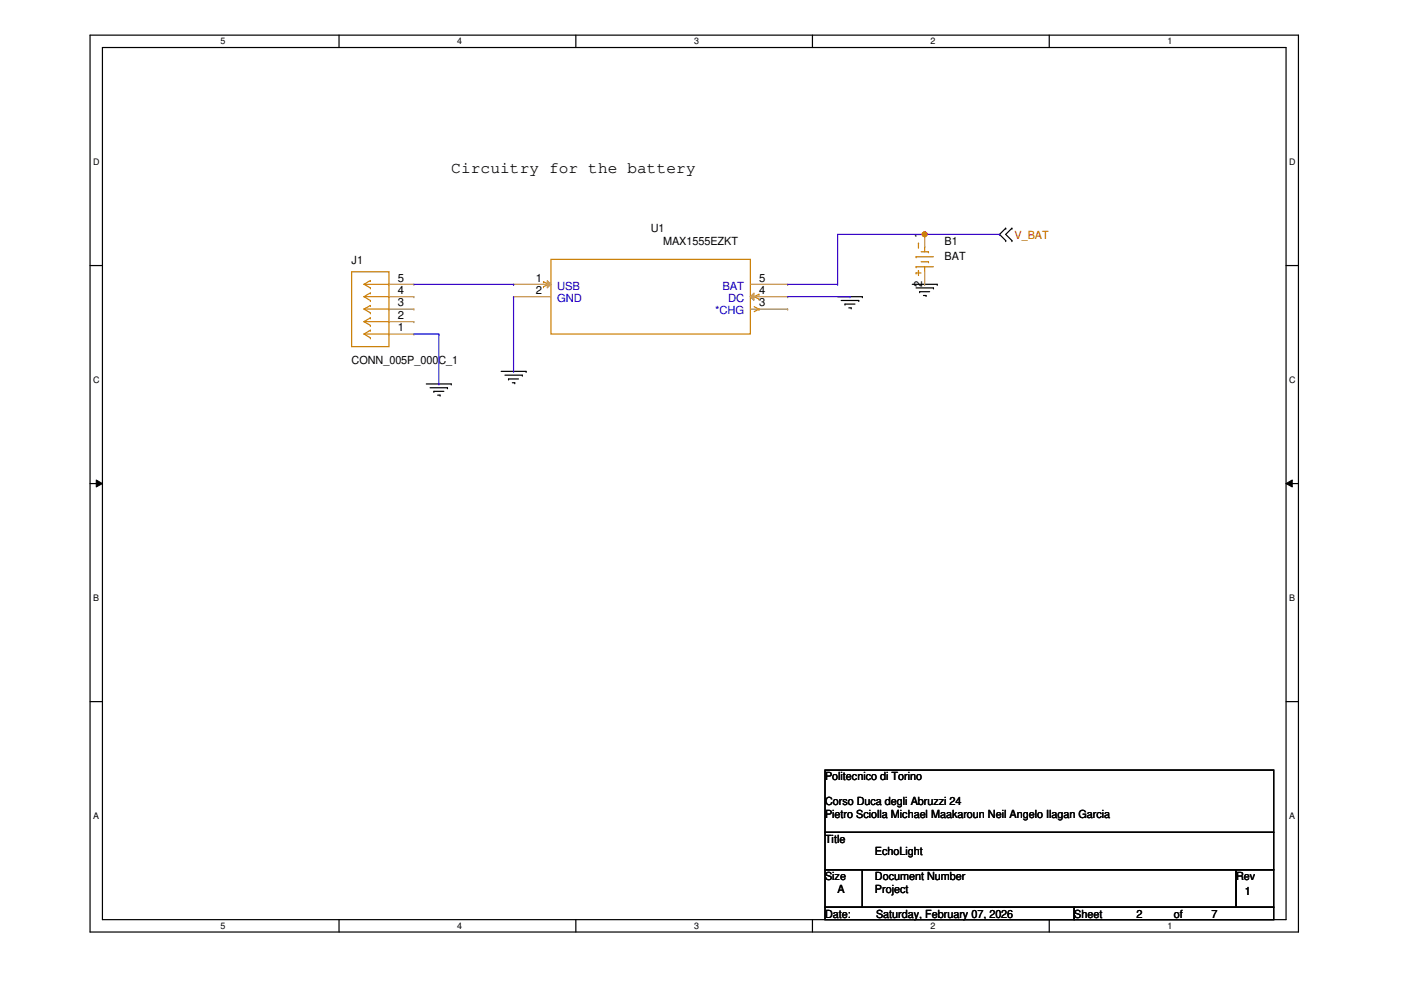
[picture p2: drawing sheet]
<svg xmlns="http://www.w3.org/2000/svg" width="297mm" height="210mm" viewBox="0 0 297 210" stroke-linecap="round" stroke-linejoin="round" font-family="sans-serif">
<path d="M19.1 7.5h256.2v190.1h-256.2zM21.7 10.1h251v184.9h-251z" fill="none" stroke="#000" stroke-width=".25"/>
<g fill="#fff">
<path d="M46.8 7.7h1v2.1h-1z"/>
<path d="M46.8 195.2h1v2.2h-1z"/>
</g>
<path d="M71.9 7.5v2.6M71.9 195v2.6" fill="none" stroke="#000" stroke-width=".25"/>
<g fill="#fff">
<path d="M96.9 7.7h1.1v2.1h-1.1z"/>
<path d="M96.9 195.2h1.1v2.2h-1.1z"/>
</g>
<path d="M122.1 7.5v2.6M122.1 195v2.6" fill="none" stroke="#000" stroke-width=".25"/>
<g fill="#fff">
<path d="M147.2 7.7h1v2.1h-1z"/>
<path d="M147.2 195.2h1v2.2h-1z"/>
</g>
<path d="M172.3 7.5v2.6M172.3 195v2.6" fill="none" stroke="#000" stroke-width=".25"/>
<g fill="#fff">
<path d="M197.3 7.7h1v2.1h-1z"/>
<path d="M197.3 195.2h1v2.2h-1z"/>
</g>
<path d="M222.5 7.5v2.6M222.5 195v2.6" fill="none" stroke="#000" stroke-width=".25"/>
<g fill="#fff">
<path d="M247.5 7.7h1v2.1h-1z"/>
<path d="M247.5 195.2h1v2.2h-1z"/>
<path d="M19.8 33.2h1.3v2.1h-1.3z"/>
<path d="M273.3 33.2h1.4v2.1h-1.4z"/>
<path d="M19.8 79.4h1.3v2.1h-1.3z"/>
<path d="M273.3 79.4h1.4v2.1h-1.4z"/>
</g>
<path d="M19.1 56.3h2.6M272.7 56.3h2.6" fill="none" stroke="#000" stroke-width=".25"/>
<g fill="#fff">
<path d="M19.8 125.6h1.2v2.2h-1.2z"/>
<path d="M273.3 125.6h1.3v2.2h-1.3z"/>
</g>
<path d="M19.1 102.5h2.6M272.7 102.5h2.6" fill="none" stroke="#000" stroke-width=".25"/>
<path d="M20.4 101.8l1.3 .7-1.3 .8zM272.7 102.5l1.3-.7v1.5z" fill="#000"/>
<path d="M20.4 101.8l1.3 .7-1.3 .8zM272.7 102.5l1.3-.7v1.5z" fill="none" stroke="#000" stroke-width=".21"/>
<g fill="#fff">
<path d="M19.8 171.9h1.2v2.1h-1.2z"/>
<path d="M273.3 171.9h1.3v2.1h-1.3z"/>
</g>
<g fill="none" stroke="#000" stroke-width=".25">
<path d="M213.2 48.4h.1M213.2 51h.1M213.2 48.4l-1.3 1.3 1.3 1.3M214.5 51h.1M214.5 48.4h.1M214.5 48.4l-1.3 1.3 1.3 1.3M106.3 78.7h5.2M107.1 79.5h3.6M110.7 79.5h.1M111.5 78.7h.1M177.6 62.9h5.2M178.4 63.7h3.7"/>
<path d="M179.2 64.5h.1M179.2 64.5h2.1M180 65.3h.5M180.5 65.3h.1M182.1 63.7h.1M182.8 62.9h.1M193.4 60.3h5.3M194.2 61h3.7M195 61.8h.1M195 61.8h2.1M195.8 62.7h.5M196.3 62.7h.1"/>
<path d="M197.9 61h.1M198.7 60.3h.1M90.4 81.4h5.3M91.2 82.2h3.7M92 83h.1M92 83h2.1M92.8 83.8h.5M93.3 83.8h.1M94.9 82.2h.1M95.7 81.4h.1M107.8 80.3h.1M107.8 80.3h2.1"/>
<path d="M108.6 81.2h.5M109.1 81.2h.1M19.1 148.8h2.6M272.7 148.8h2.6M174.9 163.3h95.1v13.2h-95.1zM174.9 176.5h95.1v7.9h-95.1zM174.9 184.4h7.9v8h-7.9zM174.9 192.4h52.9v2.6h-52.9zM182.8 184.4h79.3v8h-79.3zM227.8 192.4h42.2v2.6h-42.2zM262.1 184.4h7.9v8h-7.9z"/>
</g>
<g fill="none" stroke="#cc8006" stroke-width=".25">
<path d="M74.5 57.6h8v15.9h-8zM78.5 59.5h.1M78.5 59.5l-1.3 .8M115.2 59.7h.1M115.2 59.7l1.1 .6-1.1 .5M116.8 55h42.3v15.8h-42.3zM77.2 70.8h5.3M77.2 68.2h5.3M77.2 65.5h5.3M77.2 62.9h5.3M77.2 60.3h5.3M77.2 70.8l1.3 .8"/>
<path d="M77.2 68.2l1.3 .8M77.2 65.5l1.3 .8M77.2 62.9l1.3 .8M77.2 60.3l1.3 .7M78.5 71.6h.1M78.5 69h.1M78.5 66.3h.1M78.5 63.7h.1M78.5 61h.1M78.5 70h.1M78.5 67.4h.1M78.5 64.8h.1"/>
<path d="M78.5 62.1h.1M78.5 70l-1.3 .8M78.5 67.4l-1.3 .8M78.5 64.8l-1.3 .7M78.5 62.1l-1.3 .8M82.5 70.8h.1M82.5 68.2h.1M82.5 65.5h.1M82.5 62.9h.1M82.5 60.3h.1M115.2 60.8h.1M159.9 65l1 .5"/>
<path d="M160.9 65.5h.1M160.9 62.4h.1M160.9 63.4h.1M160.9 65.5l-1 .6M160.9 62.4l-1 .5 1 .5"/>
</g>
<path d="M82.5 70.8h5.3M82.5 68.2h5.3M82.5 65.5h5.3M82.5 62.9h5.3M82.5 60.3h5.3M87.8 70.8h.1M87.8 68.2h.1M87.8 65.5h.1M87.8 62.9h.1M87.8 60.3h.1" fill="none" stroke="#a84" stroke-width=".25"/>
<path d="M116 59.5l.8 .8-.8 .7z" fill="#a84"/>
<path d="M116 59.5l.8 .8-.8 .7zM108.9 60.3h.1M108.9 62.9h.1M108.9 60.3h7.9M108.9 62.9h7.9M159.1 65.5h7.9M167 65.5h.1" fill="none" stroke="#a84" stroke-width=".25"/>
<path d="M159.1 62.9l.8-.8v1.6z" fill="#a84"/>
<path d="M196 49.7h.1M196 49.7v2.6M196 57.6v2.7M159.1 62.9l.8-.8v1.6zM159.1 62.9h7.9M159.1 60.3h7.9M167 62.9h.1M167 60.3h.1M196 60.3h.1" fill="none" stroke="#a84" stroke-width=".25"/>
<g fill="none" stroke="#cc8006" stroke-width=".25">
<path d="M194.2 57.9h.1M194.2 56.6h.1M194.2 54.4h.1M194.2 57.9h1.1M194.2 56.6h3.7M194.2 54.4h3.7M194.7 57.4h.1M194.7 51.6h.1M194.7 51.6v1M194.7 57.4v1M195.3 53.4h1.6M195.3 55.5h1.6"/>
<path d="M196 52.3h.1M196 56.6h.1M196 52.3v1.1M196 56.6v1M196.9 53.4h.1M196.9 55.5h.1"/>
</g>
<path d="M177.6 49.7h.1M177.6 49.7v10.6M177.6 49.7h18.4M196 49.7h.1M108.9 78.7h.1M108.9 62.9v15.8M167 60.3h10.6M177.6 60.3h.1" fill="none" stroke="#4200ff" stroke-width=".25"/>
<circle cx="196.1" cy="49.7" r=".5" fill="#f00"/>
<circle cx="196.1" cy="49.7" r=".5" fill="none" stroke="#f00" stroke-width=".25"/>
<path d="M196 49.7h15.9M211.9 49.7h.1M87.8 70.8h5.2M87.8 60.3h21.1M93 70.8h.1M93 70.8v10.6M108.9 60.3h.1M167 62.9h13.2M180.2 62.9h.1M93 81.4h.1" fill="none" stroke="#4200ff" stroke-width=".25"/>
<circle cx="196.1" cy="49.7" r=".5" fill="#f00"/>
<circle cx="196.1" cy="49.7" r=".5" fill="none" stroke="#f00" stroke-width=".25"/>
<text font-size="3.4" x="95.7" y="36.6">Circuitry for the battery</text>
<g font-size="2.4">
<text x="138" y="49.3">U1</text>
<text x="140.6" y="51.9">MAX1555EZKT</text>
<text x="195.5" y="50.5" transform="rotate(-90 195.5 50.5)">1</text>
<text x="200.3" y="51.9">B1</text>
<text x="74.5" y="55.9">J1</text>
<text x="84.3" y="59.7">5</text>
<text x="113.6" y="59.7">1</text>
<text x="161" y="59.7">5</text>
<text x="200.3" y="55.1">BAT</text>
<text x="84.3" y="65">3</text>
<text x="84.3" y="62.4">4</text>
<text x="113.6" y="62.4">2</text>
<text x="161" y="65">3</text>
<text x="161" y="62.4">4</text>
<text x="195.5" y="60.8" transform="rotate(-90 195.5 60.8)">2</text>
<text x="84.3" y="70.3">1</text>
<text x="84.3" y="67.6">2</text>
<text x="74.5" y="77.3">CONN_005P_000C_1</text>
<text x="174.9" y="165.5">Politecnico di Torino</text>
<text x="174.9" y="170.8">Corso Duca degli Abruzzi 24</text>
<text x="174.9" y="173.4">Pietro Sciolla Michael Maakaroun Neil Angelo Ilagan Garcia</text>
<text x="174.9" y="178.7">Title</text>
<text x="185.5" y="181.4">EchoLight</text>
<text x="174.9" y="186.6">Size</text>
<text x="177.6" y="189.3">A</text>
<text x="185.5" y="186.6">Document Number</text>
<text x="185.5" y="189.3">Project</text>
<text x="262.1" y="186.6">Rev</text>
<text x="263.9" y="189.8">1</text>
<text x="174.9" y="194.6">Date:</text>
<text x="185.8" y="194.6">Saturday, February 07, 2026</text>
<text x="227.8" y="194.6">Sheet</text>
<text x="241" y="194.6">2</text>
<text x="248.9" y="194.6">of</text>
<text x="256.8" y="194.6">7</text>
</g>
<text font-size="2.4" fill="#f00" x="215.1" y="50.6">V_BAT</text>
<g font-size="2.4" fill="#00c">
<text x="118.1" y="61.4">USB</text>
<text x="118.1" y="64">GND</text>
<text x="153.2" y="61.4">BAT</text>
<text x="154.4" y="64">DC</text>
<text x="151.6" y="66.6">*CHG</text>
</g>
<g font-size="1.9">
<text x="46.8" y="9.4">5</text>
<text x="96.9" y="9.4">4</text>
<text x="147.2" y="9.4">3</text>
<text x="197.3" y="9.4">2</text>
<text x="247.5" y="9.4">1</text>
<text x="19.8" y="34.9">D</text>
<text x="273.3" y="34.9">D</text>
<text x="19.8" y="81.1">C</text>
<text x="273.3" y="81.1">C</text>
<text x="19.8" y="127.3">B</text>
<text x="273.3" y="127.3">B</text>
<text x="19.8" y="173.6">A</text>
<text x="273.3" y="173.6">A</text>
<text x="46.8" y="196.9">5</text>
<text x="96.9" y="196.9">4</text>
<text x="147.2" y="196.9">3</text>
<text x="197.3" y="196.9">2</text>
<text x="247.5" y="196.9">1</text>
</g>
</svg>
